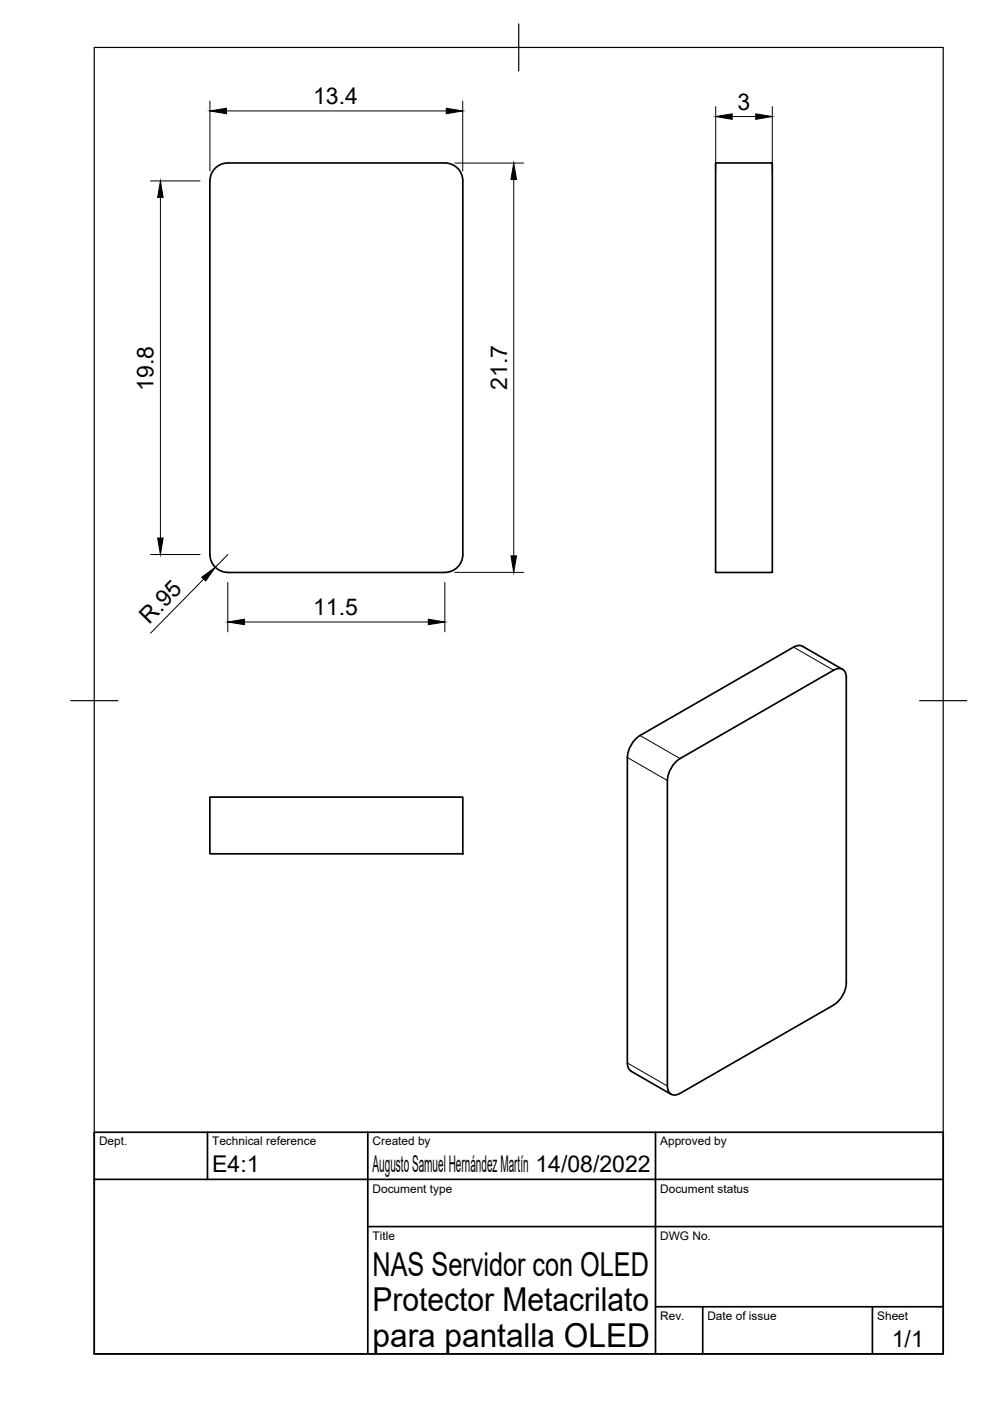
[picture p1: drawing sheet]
<svg xmlns="http://www.w3.org/2000/svg" width="210mm" height="297mm" viewBox="0 0 210 297" stroke-linecap="round" stroke-linejoin="round" font-family="sans-serif">
<!-- layer: Visible -->
<g fill="none" stroke="#000" stroke-width=".36">
<path d="M44.5 38.4v79.2M94.3 34.6h-46a3.8 3.8 0 0 0-3.8 3.8M94.3 34.6a3.8 3.8 0 0 1 3.8 3.8v79.2a3.8 3.8 0 0 1-3.8 3.8M151.7 34.6h12v86.8h-12zM44.5 117.6a3.8 3.8 0 0 0 3.8 3.8M48.3 121.4h46M168.3 137.2l-32.6 18.7a5.9 5.9 0 0 0-2.7 4.7M168.3 137.2l.4-.2a1.68 1.68 0 0 1 1.5 0l8.4 4.9M176.7 142.1l-32.5 18.7a6 6 0 0 0-2.7 4.7v64.8a1.64 1.64 0 0 0 .8 1.7 1.64 1.64 0 0 0 1.9-.2M176.8 142.1a1.64 1.64 0 0 1 1.9-.2 1.64 1.64 0 0 1 .7 1.8v64.7a5.9 5.9 0 0 1-2.7 4.7M44.5 169h53.6v12h-53.6zM133 160.6v64.8"/>
<path d="M176.7 213.1l-32.5 18.7M133 225.4l.1 .4a1.68 1.68 0 0 0 .7 1.3l8.5 4.9"/>
</g>
<!-- layer: Visible fina -->
<path d="M168.3 137.2l8.4 4.9M135.7 155.9l8.5 4.9M133 160.6l8.5 4.9M133 225.4l8.5 4.9" fill="none" stroke="#000" stroke-width=".21"/>
<!-- layer: Border -->
<path d="M20 10.1h180v276.9h-180zM110 5.1v10M15 148.6h10M195 148.6h10" fill="none" stroke="#000" stroke-width=".25"/>
<!-- layer: TitleBlock -->
<path d="M20 240.1h180v46.9h-180zM20 250h180M44 240.1v9.9M78 240.1v46.9M139 240.1v46.9M78 260.1h122M139 277.1h61M149 277.1v9.9M185 277.1v9.9" fill="none" stroke="#000" stroke-width=".36"/>
<!-- layer: Dimensions -->
<g fill="none" stroke="#000" stroke-width=".21">
<path d="M31.9 38.4h10.5M44.5 21.4v14.9M48 23.5h46.6M96.4 34.6h14.6M98.1 21.4v14.9M108.9 38.1v79.8M151.7 22.6v13.7M155.2 24.7h5M163.7 22.6v13.7M34 41.9v72.2M31.9 117.6h10.5M48.3 117.6l-2.6 2.7"/>
<path d="M43.2 122.8l-11.3 11.4M48.3 123.5v10.5M51.8 131.9h39M94.3 123.5v10.5M96.4 121.4h14.6"/>
</g>
<path d="M44.5 23.5l3.5-.5v1.1zM94.6 23l3.5 .5-3.5 .6zM108.9 34.6l.6 3.5h-1.2zM151.7 24.7l3.5-.6v1.2zM160.2 24.1l3.5 .6-3.5 .6zM34 38.4l.6 3.5h-1.2zM33.4 114.1h1.2l-.6 3.5zM108.3 117.9h1.2l-.6 3.5zM42.8 122.4l2.9-2.1-2.1 2.9zM48.3 131.9l3.5-.6v1.1zM90.8 131.3l3.5 .6-3.5 .5z" fill="#000" stroke="#000" stroke-width=".21"/>
<g font-size="7">
<text x="79" y="270.6">NAS Servidor con OLED</text>
<text x="79" y="278.1">Protector Metacrilato</text>
<text x="79" y="285.5">para pantalla OLED</text>
</g>
<g font-size="4.9">
<text x="66.4" y="22.1">13.4</text>
<text x="156.4" y="23.2">3</text>
<text x="32.6" y="82.9" transform="rotate(-90 32.6 82.9)">19.8</text>
<text x="107.5" y="82.7" transform="rotate(-90 107.5 82.7)">21.7</text>
<text x="66.4" y="130.4">11.5</text>
<text x="31.6" y="132.5" transform="rotate(-45 31.6 132.5)">R.95</text>
<text x="45" y="248.5">E4:1</text>
<text x="79" y="248.5">Augusto Samuel Hernández Martín 14/08/2022</text>
<text x="189.1" y="285.7">1/1</text>
</g>
<g font-size="2.5">
<text x="21" y="242.9">Dept.</text>
<text x="45" y="242.9">Technical reference</text>
<text x="79" y="242.9">Created by</text>
<text x="140" y="242.9">Approved by</text>
<text x="79" y="252.8">Document type</text>
<text x="140" y="252.8">Document status</text>
<text x="79" y="262.9">Title</text>
<text x="140" y="262.9">DWG No.</text>
<text x="140" y="279.9">Rev.</text>
<text x="150" y="279.9">Date of issue</text>
<text x="186" y="279.9">Sheet</text>
</g>
</svg>
